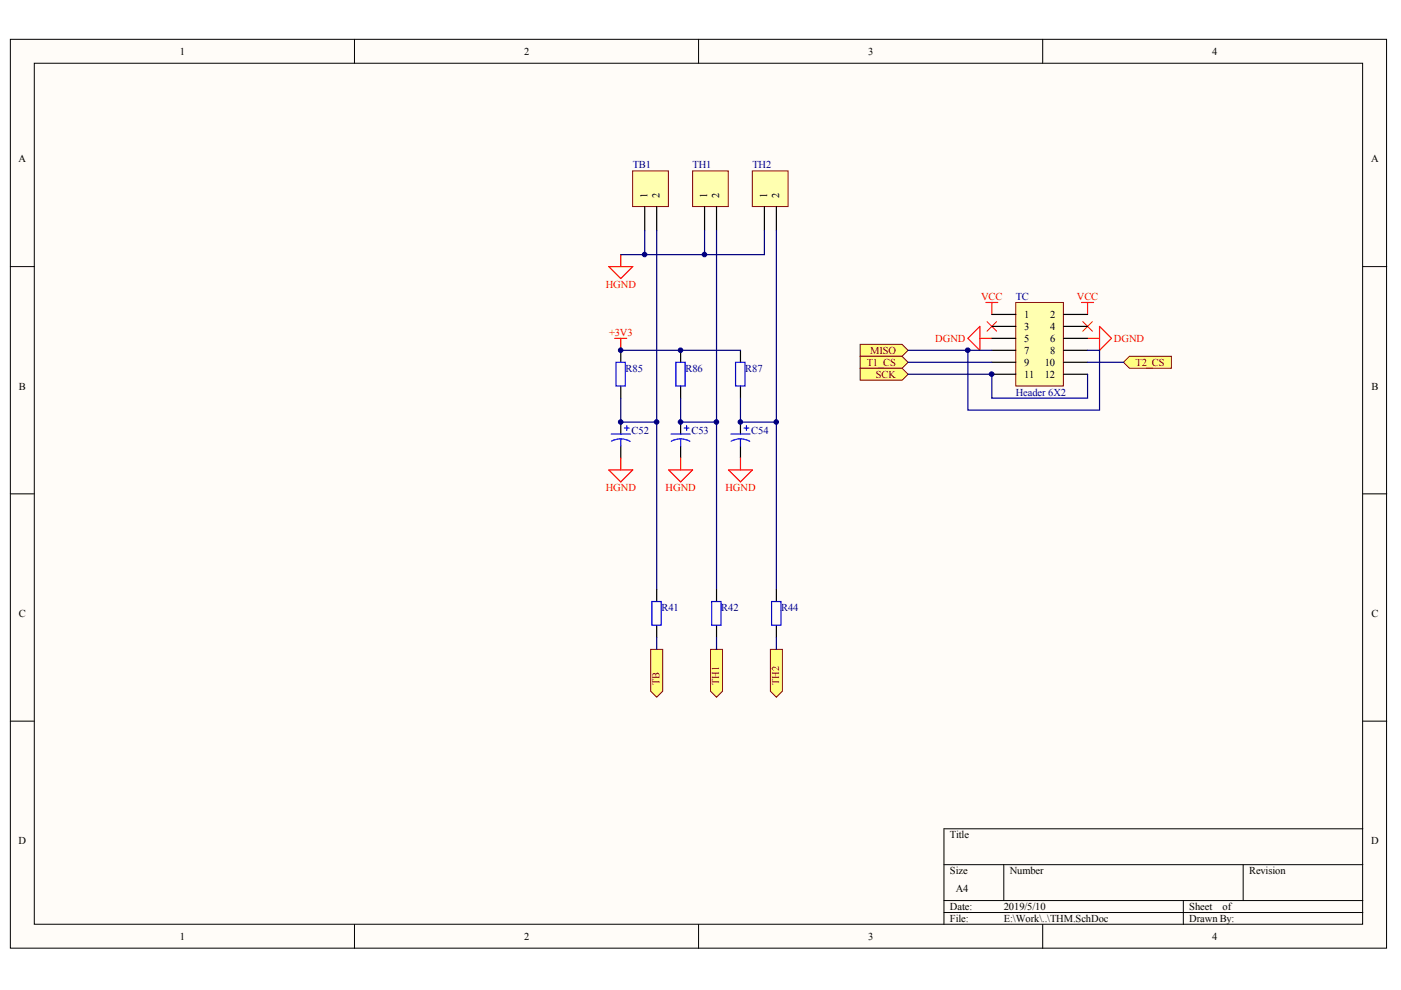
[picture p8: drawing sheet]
<svg xmlns="http://www.w3.org/2000/svg" width="297mm" height="210mm" viewBox="0 0 297 210" stroke-linecap="round" stroke-linejoin="round" font-family="sans-serif">
<g fill="#fffcf8" stroke="#000" stroke-width=".21">
<path d="M2.2 8.3h291.8v192.7h-291.8z"/>
<path d="M7.3 13.4h281.6v182.6h-281.6z"/>
</g>
<g fill="none" stroke="#000" stroke-width=".21">
<path d="M75.2 8.3v5.1M148.1 8.3v5.1M221.1 8.3v5.1M2.2 56.5h5.1M289 56.5h5M2.2 104.7h5.1M289 104.7h5M2.2 152.9h5.1M289 152.9h5M289 175.7h-88.9v20.3M75.2 196v5.1M148.1 196v5.1"/>
<path d="M200.1 183.3h88.9M200.1 190.9h88.9M200.1 193.5h88.9M212.8 183.3v7.6M221.1 196v5.1M250.9 190.9v5.1M263.6 183.3v7.6"/>
</g>
<path d="M131.6 74.3v2.5M144.3 74.3v2.5M131.6 81.9v2.5M131.6 89.5v2.5M131.6 94.6v2.5M144.3 81.9v2.5M144.3 89.5v2.5M144.3 94.6v2.5" fill="none" stroke="#000" stroke-width=".25"/>
<g fill="none" stroke="#00f" stroke-width=".25">
<path d="M130.6 76.8h2v5h-2zM143.3 76.8h2v5h-2zM129.6 92h4M131.6 93l1.2 .2 .8 .4M131.6 93l-1.2 .2-.8 .3M131.6 93v1.6M132.4 90.8h1M132.9 90.3v1M142.3 92h4M144.3 93l1.2 .2 .8 .4M144.3 93l-1.2 .2-.8 .4M144.3 93v1.6"/>
<path d="M145.1 90.8h1M145.6 90.3v1"/>
</g>
<path d="M129.1 56.5h5.1l-2.6 2.6zM131.6 54v2.5M129.1 99.6h5.1l-2.6 2.6zM131.6 97.1v2.5M141.8 99.6h5l-2.5 2.6zM144.3 97.1v2.5" fill="none" stroke="#f00" stroke-width=".25"/>
<g fill="#ffff80" stroke="#800000" stroke-width=".21">
<path d="M138 137.7h2.5v8.9l-1.3 1.2-1.2-1.2z" fill-rule="evenodd"/>
<path d="M150.6 137.7h2.6v8.9l-1.3 1.2-1.3-1.2z" fill-rule="evenodd"/>
</g>
<path d="M134.1 36.2h7.6v7.6h-7.6z" fill="#ffffb0" stroke="#800000" stroke-width=".21"/>
<path d="M136.7 43.8v5.1M139.2 43.8v5.1" fill="none" stroke="#000" stroke-width=".25"/>
<path d="M146.8 36.2h7.6v7.6h-7.6z" fill="#ffffb0" stroke="#800000" stroke-width=".21"/>
<path d="M149.4 43.8v5.1M151.9 43.8v5.1M157 74.3v2.5M157 81.9v2.5M157 89.5v2.5M157 94.6v2.5" fill="none" stroke="#000" stroke-width=".25"/>
<path d="M136.7 48.9v5.1M149.4 48.9v5.1h-17.8" fill="none" stroke="#000080" stroke-width=".25"/>
<path d="M156 76.8h2v5h-2zM155 92h4M157 93l1.2 .2 .8 .4M157 93l-1.2 .2-.8 .4M157 93v1.6M157.8 90.8h1M158.3 90.3v1" fill="none" stroke="#00f" stroke-width=".25"/>
<path d="M154.5 99.6h5l-2.5 2.6zM157 97.1v2.5" fill="none" stroke="#f00" stroke-width=".25"/>
<path d="M163.3 137.7h2.6v8.9l-1.3 1.2-1.3-1.2z" fill-rule="evenodd" fill="#ffff80" stroke="#800000" stroke-width=".21"/>
<path d="M159.5 36.2h7.6v7.6h-7.6z" fill="#ffffb0" stroke="#800000" stroke-width=".21"/>
<path d="M162.1 43.8v5.1M164.6 43.8v5.1" fill="none" stroke="#000" stroke-width=".25"/>
<path d="M139.2 48.9v76.1M151.9 48.9v76.1M162.1 48.9v5.1h-12.7M164.6 48.9v76.1M131.6 74.3h25.4M131.6 84.4v5.1h7.6" fill="none" stroke="#000080" stroke-width=".25"/>
<path d="M130.3 71.7h2.6M131.6 71.7v2.6M205.2 71.7l2.5-2.5v5.1zM207.7 71.7h2.6M209 64.1h2.6M210.3 64.1v2.6M229.3 64.1h2.6M230.6 71.7h2.5M230.6 64.1v2.6M233.1 69.2l2.6 2.5-2.6 2.6z" fill="none" stroke="#f00" stroke-width=".25"/>
<path d="M209.3 68.2l2 2M211.3 68.2l-2 2M229.6 68.2l2 2M231.6 68.2l-2 2" fill="none" stroke="#f00" stroke-width=".21"/>
<g fill="#ffff80" stroke="#800000" stroke-width=".21">
<path d="M182.4 73h8.9l1.2 1.3-1.2 1.2h-8.9z" fill-rule="evenodd"/>
<path d="M182.4 75.5h8.9l1.2 1.3-1.2 1.3h-8.9z" fill-rule="evenodd"/>
<path d="M182.4 78.1h8.9l1.2 1.2-1.2 1.3h-8.9z" fill-rule="evenodd"/>
<path d="M238.2 76.8l1.3-1.3h8.8v2.6h-8.8z" fill-rule="evenodd"/>
</g>
<path d="M144.3 84.4v5.1h7.6M157 84.4v5.1h7.6" fill="none" stroke="#000080" stroke-width=".25"/>
<path d="M215.4 64.1h10.1v17.7h-10.1z" fill="#ffffb0" stroke="#800000" stroke-width=".21"/>
<g fill="none" stroke="#000" stroke-width=".25">
<path d="M210.3 66.7h5.1M210.3 69.2h5.1M210.3 71.7h5.1M210.3 74.3h5.1M210.3 76.8h5.1M210.3 79.3h5.1M225.5 66.7h5.1M225.5 69.2h5.1M225.5 71.7h5.1M225.5 74.3h5.1M225.5 76.8h5.1M225.5 79.3h5.1"/>
<path d="M139.2 125v2.5M139.2 132.6v2.5M151.9 125v2.5M151.9 132.6v2.5M164.6 125v2.5M164.6 132.6v2.5"/>
</g>
<path d="M192.5 79.3h17.8v5.1h20.3v-5.1M192.5 76.8h17.8M192.5 74.3h17.8M205.2 74.3v12.7h27.9v-12.7h-2.5M230.6 76.8h7.6M139.2 135.1v2.6M151.9 135.1v2.6M164.6 135.1v2.6" fill="none" stroke="#000080" stroke-width=".25"/>
<path d="M138.2 127.5h2v5.1h-2zM150.9 127.5h2v5.1h-2zM163.6 127.5h2v5.1h-2z" fill="none" stroke="#00f" stroke-width=".25"/>
<g fill="#000080" stroke="#000080" stroke-width=".21">
<circle cx="131.6" cy="89.5" r=".48"/>
<circle cx="131.6" cy="74.3" r=".48"/>
<circle cx="136.7" cy="54" r=".48"/>
<circle cx="139.2" cy="89.5" r=".48"/>
<circle cx="144.3" cy="89.5" r=".48"/>
<circle cx="144.3" cy="74.3" r=".48"/>
<circle cx="149.4" cy="54" r=".48"/>
<circle cx="151.9" cy="89.5" r=".48"/>
<circle cx="157" cy="89.5" r=".48"/>
<circle cx="164.6" cy="89.5" r=".48"/>
<circle cx="205.2" cy="74.3" r=".49"/>
<circle cx="210.3" cy="79.3" r=".49"/>
</g>
<g font-size="2.2">
<text x="38.2" y="11.6">1</text>
<text x="111.1" y="11.6">2</text>
<text x="184.1" y="11.6">3</text>
<text x="257" y="11.6">4</text>
<text x="3.9" y="34.4">A</text>
<text x="290.7" y="34.4">A</text>
<text x="137.3" y="42.1" transform="rotate(-90 137.3 42.1)">1</text>
<text x="139.8" y="42.1" transform="rotate(-90 139.8 42.1)">2</text>
<text x="150" y="42.1" transform="rotate(-90 150 42.1)">1</text>
<text x="152.5" y="42.1" transform="rotate(-90 152.5 42.1)">2</text>
<text x="162.6" y="42.1" transform="rotate(-90 162.6 42.1)">1</text>
<text x="165.2" y="42.1" transform="rotate(-90 165.2 42.1)">2</text>
<text x="217.1" y="67.4">1</text>
<text x="217.1" y="69.9">3</text>
<text x="222.6" y="67.4">2</text>
<text x="222.6" y="69.9">4</text>
<text x="217.1" y="72.5">5</text>
<text x="217.1" y="75">7</text>
<text x="217.1" y="77.5">9</text>
<text x="221.5" y="77.5">10</text>
<text x="222.6" y="72.5">6</text>
<text x="222.6" y="75">8</text>
<text x="4" y="82.6">B</text>
<text x="217.1" y="80.1">11</text>
<text x="221.5" y="80.1">12</text>
<text x="290.8" y="82.6">B</text>
<text x="4" y="130.8">C</text>
<text x="290.8" y="130.8">C</text>
<text x="3.9" y="179">D</text>
<text x="201.4" y="177.7">Title</text>
<text x="290.7" y="179">D</text>
<text x="201.4" y="185.3">Size</text>
<text x="214.1" y="185.3">Number</text>
<text x="264.8" y="185.3">Revision</text>
<text x="202.7" y="189.1">A4</text>
<text x="201.4" y="192.9">Date:</text>
<text x="201.4" y="195.5">File:</text>
<text x="212.8" y="192.9">2019/5/10</text>
<text x="212.8" y="195.5">E:\Work\..\THM.SchDoc</text>
<text x="252.2" y="192.9">Sheet</text>
<text x="252.2" y="195.5">Drawn By:</text>
<text x="259.2" y="192.9">of</text>
<text x="38.2" y="199.3">1</text>
<text x="111.1" y="199.3">2</text>
<text x="184.1" y="199.3">3</text>
<text x="257" y="199.3">4</text>
</g>
<g font-size="2.2" fill="#000080">
<text x="134.2" y="35.7">TB1</text>
<text x="146.8" y="35.7">TH1</text>
<text x="159.5" y="35.7">TH2</text>
<text x="215.4" y="63.6">TC</text>
<text x="132.6" y="78.8">R85</text>
<text x="145.3" y="78.8">R86</text>
<text x="158" y="78.8">R87</text>
<text x="215.4" y="83.9">Header 6X2</text>
<text x="133.9" y="92">C52</text>
<text x="146.6" y="92">C53</text>
<text x="159.3" y="92">C54</text>
<text x="140.2" y="129.5">R41</text>
<text x="152.9" y="129.5">R42</text>
<text x="165.6" y="129.5">R44</text>
</g>
<g font-size="2.2" fill="#f00">
<text x="128.4" y="61">HGND</text>
<text x="208" y="63.6">VCC</text>
<text x="228.3" y="63.6">VCC</text>
<text x="129.1" y="71.2">+3V3</text>
<text x="198.3" y="72.5">DGND</text>
<text x="236.2" y="72.5">DGND</text>
<text x="128.4" y="104.2">HGND</text>
<text x="141.1" y="104.2">HGND</text>
<text x="153.8" y="104.2">HGND</text>
</g>
<g font-size="2.2" fill="#800000">
<text x="183.8" y="77.5">T1_CS</text>
<text x="184.5" y="75">MISO</text>
<text x="240.7" y="77.5">T2_CS</text>
<text x="185.7" y="80.1">SCK</text>
<text x="139.8" y="145.3" transform="rotate(-90 139.8 145.3)">TB</text>
<text x="152.5" y="145.3" transform="rotate(-90 152.5 145.3)">TH1</text>
<text x="165.2" y="145.3" transform="rotate(-90 165.2 145.3)">TH2</text>
</g>
</svg>
